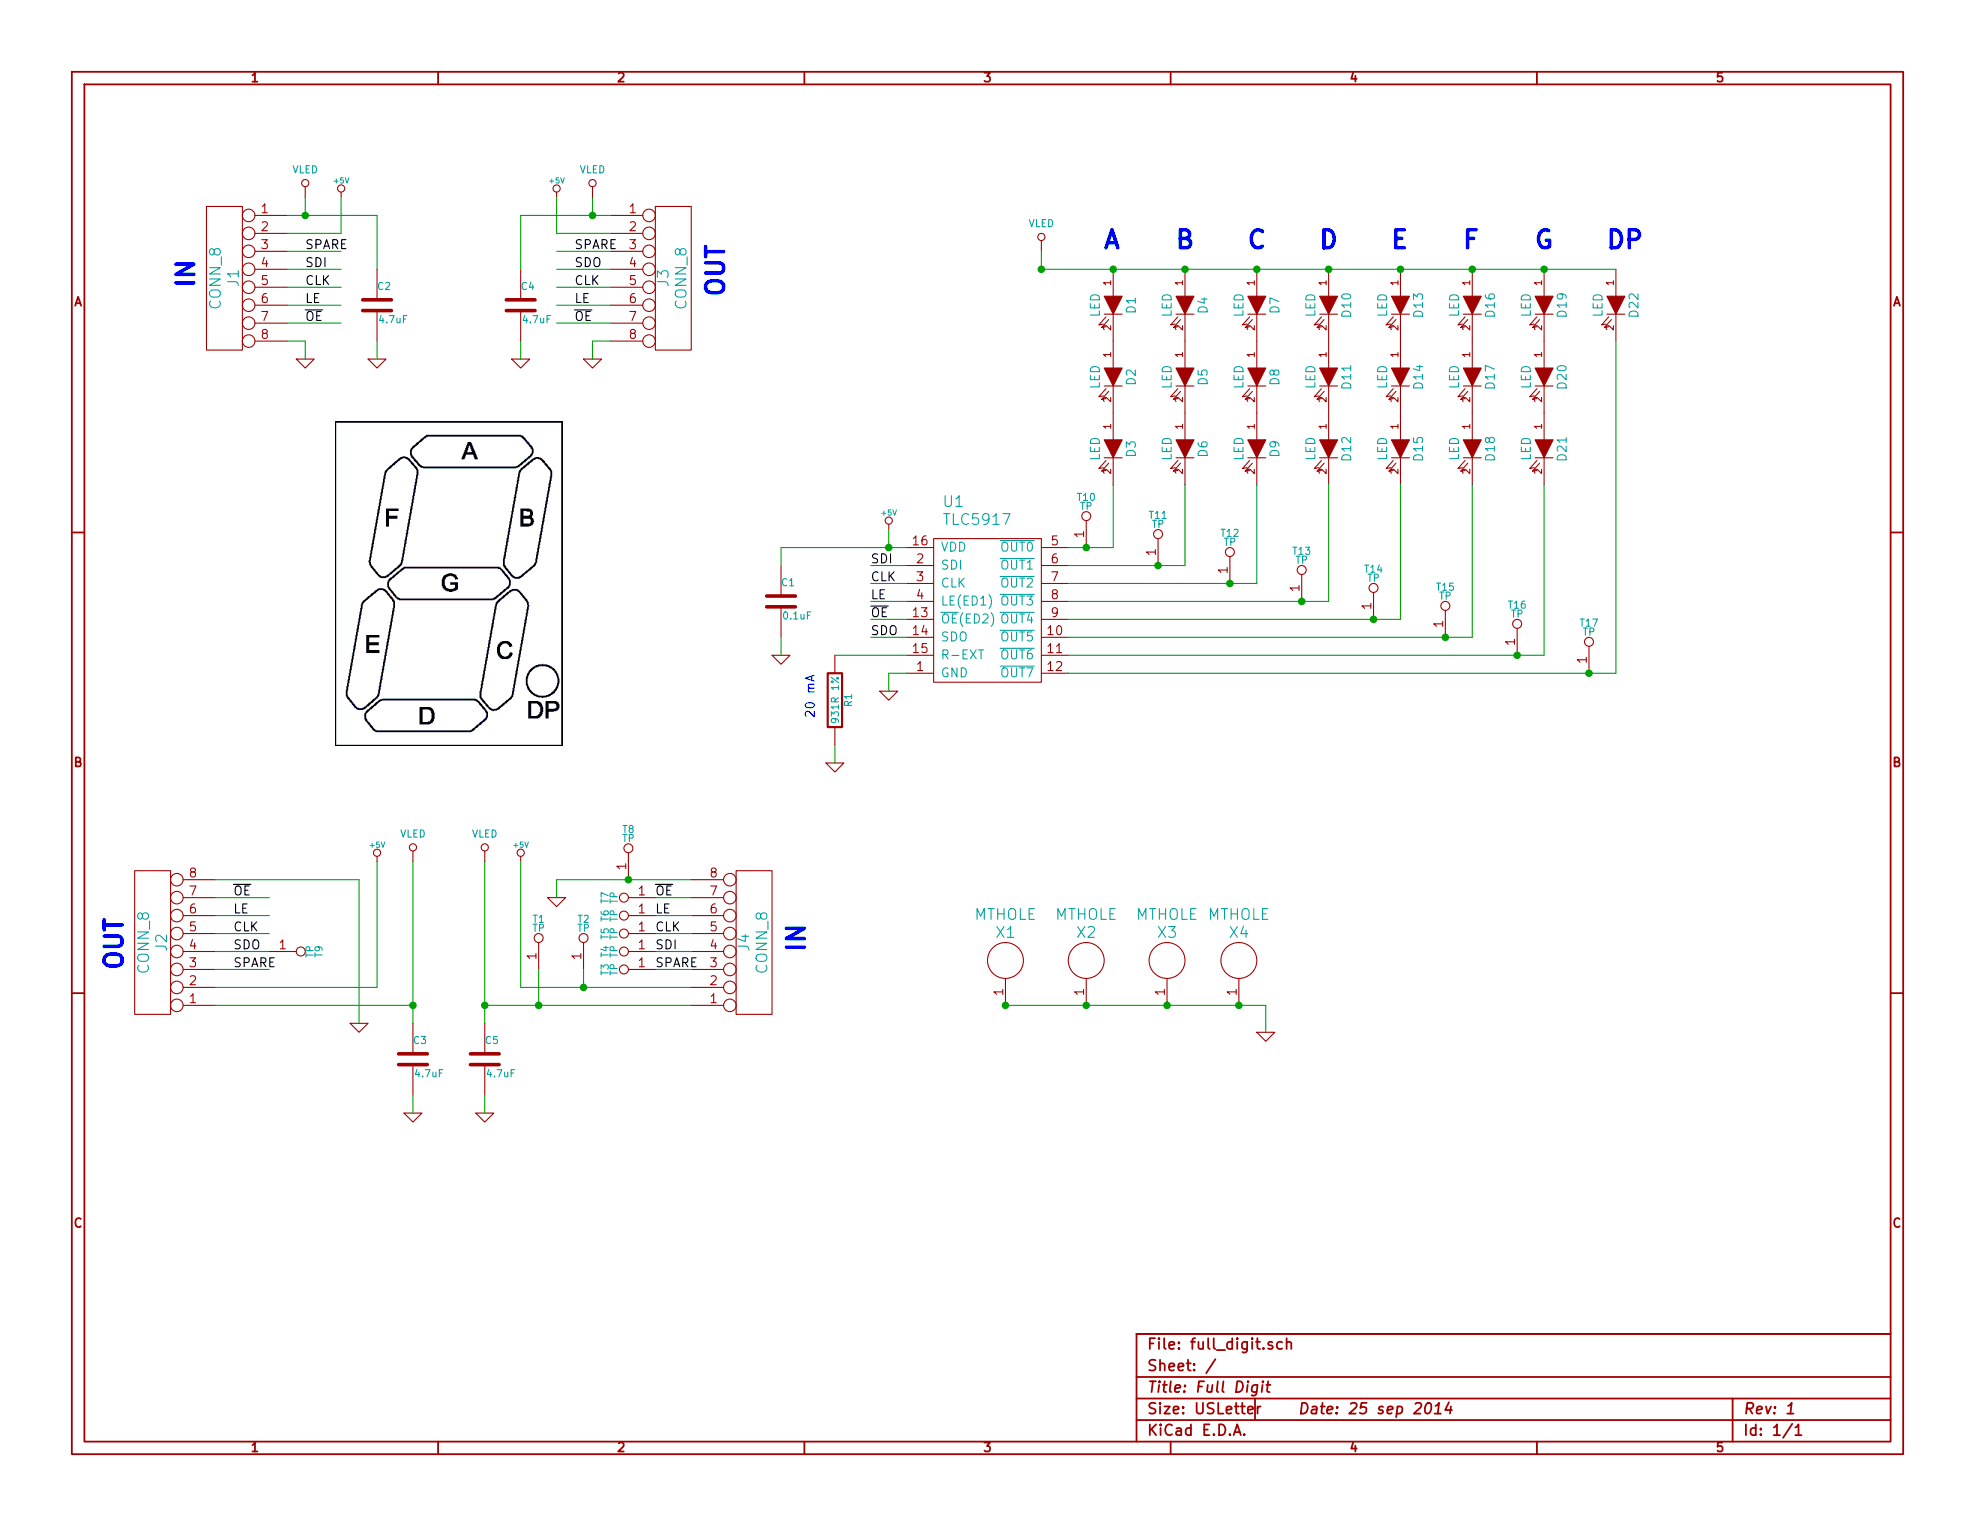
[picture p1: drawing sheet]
EESchema Schematic File Version 2
LIBS:Jason_Custom_Home
LIBS:power
LIBS:device
LIBS:transistors
LIBS:conn
LIBS:linear
LIBS:regul
LIBS:74xx
LIBS:cmos4000
LIBS:adc-dac
LIBS:memory
LIBS:xilinx
LIBS:special
LIBS:microcontrollers
LIBS:dsp
LIBS:microchip
LIBS:analog_switches
LIBS:motorola
LIBS:texas
LIBS:intel
LIBS:audio
LIBS:interface
LIBS:digital-audio
LIBS:philips
LIBS:display
LIBS:cypress
LIBS:siliconi
LIBS:opto
LIBS:atmel
LIBS:contrib
LIBS:valves
LIBS:full_digit-cache
EELAYER 27 0
EELAYER END
$Descr USLetter 11000 8500
encoding utf-8
Sheet 1 1
Title "Full Digit"
Date "25 sep 2014"
Rev "1"
Comp ""
Comment1 ""
Comment2 ""
Comment3 ""
Comment4 ""
$EndDescr
$Comp
L VLED #PWR5
U 1 1
P 5800 1400
F 0 "#PWR5" H 5800 1600 40  0001 C CNN
F 1 "VLED" H 5800 1550 40  0000 C CNN
F 2 "" H 5800 1400 60  0000 C CNN
F 3 "" H 5800 1400 60  0000 C CNN
	1    5800 1400
	1    0    0    -1  
$EndComp
$Comp
L TLC5917 U1
U 1 1
P 5500 3400
F 0 "U1" H 5250 4000 60  0000 L CNN
F 1 "TLC5917" H 5250 3900 60  0000 L CNN
F 2 "" H 5400 3700 60  0000 C CNN
F 3 "" H 5400 3700 60  0000 C CNN
	1    5500 3400
	1    0    0    -1  
$EndComp
$Comp
L LED D1
U 1 1
P 6200 1700
F 0 "D1" H 6200 1800 50  0000 C CNN
F 1 "LED" H 6200 1600 50  0000 C CNN
F 2 "~" H 6200 1700 60  0000 C CNN
F 3 "~" H 6200 1700 60  0000 C CNN
	1    6200 1700
	0    1    1    0   
$EndComp
$Comp
L LED D2
U 1 1
P 6200 2100
F 0 "D2" H 6200 2200 50  0000 C CNN
F 1 "LED" H 6200 2000 50  0000 C CNN
F 2 "~" H 6200 2100 60  0000 C CNN
F 3 "~" H 6200 2100 60  0000 C CNN
	1    6200 2100
	0    1    1    0   
$EndComp
$Comp
L LED D3
U 1 1
P 6200 2500
F 0 "D3" H 6200 2600 50  0000 C CNN
F 1 "LED" H 6200 2400 50  0000 C CNN
F 2 "~" H 6200 2500 60  0000 C CNN
F 3 "~" H 6200 2500 60  0000 C CNN
	1    6200 2500
	0    1    1    0   
$EndComp
$Comp
L LED D4
U 1 1
P 6600 1700
F 0 "D4" H 6600 1800 50  0000 C CNN
F 1 "LED" H 6600 1600 50  0000 C CNN
F 2 "~" H 6600 1700 60  0000 C CNN
F 3 "~" H 6600 1700 60  0000 C CNN
	1    6600 1700
	0    1    1    0   
$EndComp
$Comp
L LED D5
U 1 1
P 6600 2100
F 0 "D5" H 6600 2200 50  0000 C CNN
F 1 "LED" H 6600 2000 50  0000 C CNN
F 2 "~" H 6600 2100 60  0000 C CNN
F 3 "~" H 6600 2100 60  0000 C CNN
	1    6600 2100
	0    1    1    0   
$EndComp
$Comp
L LED D6
U 1 1
P 6600 2500
F 0 "D6" H 6600 2600 50  0000 C CNN
F 1 "LED" H 6600 2400 50  0000 C CNN
F 2 "~" H 6600 2500 60  0000 C CNN
F 3 "~" H 6600 2500 60  0000 C CNN
	1    6600 2500
	0    1    1    0   
$EndComp
$Comp
L LED D7
U 1 1
P 7000 1700
F 0 "D7" H 7000 1800 50  0000 C CNN
F 1 "LED" H 7000 1600 50  0000 C CNN
F 2 "~" H 7000 1700 60  0000 C CNN
F 3 "~" H 7000 1700 60  0000 C CNN
	1    7000 1700
	0    1    1    0   
$EndComp
$Comp
L LED D8
U 1 1
P 7000 2100
F 0 "D8" H 7000 2200 50  0000 C CNN
F 1 "LED" H 7000 2000 50  0000 C CNN
F 2 "~" H 7000 2100 60  0000 C CNN
F 3 "~" H 7000 2100 60  0000 C CNN
	1    7000 2100
	0    1    1    0   
$EndComp
$Comp
L LED D9
U 1 1
P 7000 2500
F 0 "D9" H 7000 2600 50  0000 C CNN
F 1 "LED" H 7000 2400 50  0000 C CNN
F 2 "~" H 7000 2500 60  0000 C CNN
F 3 "~" H 7000 2500 60  0000 C CNN
	1    7000 2500
	0    1    1    0   
$EndComp
$Comp
L LED D10
U 1 1
P 7400 1700
F 0 "D10" H 7400 1800 50  0000 C CNN
F 1 "LED" H 7400 1600 50  0000 C CNN
F 2 "~" H 7400 1700 60  0000 C CNN
F 3 "~" H 7400 1700 60  0000 C CNN
	1    7400 1700
	0    1    1    0   
$EndComp
$Comp
L LED D11
U 1 1
P 7400 2100
F 0 "D11" H 7400 2200 50  0000 C CNN
F 1 "LED" H 7400 2000 50  0000 C CNN
F 2 "~" H 7400 2100 60  0000 C CNN
F 3 "~" H 7400 2100 60  0000 C CNN
	1    7400 2100
	0    1    1    0   
$EndComp
$Comp
L LED D12
U 1 1
P 7400 2500
F 0 "D12" H 7400 2600 50  0000 C CNN
F 1 "LED" H 7400 2400 50  0000 C CNN
F 2 "~" H 7400 2500 60  0000 C CNN
F 3 "~" H 7400 2500 60  0000 C CNN
	1    7400 2500
	0    1    1    0   
$EndComp
$Comp
L LED D13
U 1 1
P 7800 1700
F 0 "D13" H 7800 1800 50  0000 C CNN
F 1 "LED" H 7800 1600 50  0000 C CNN
F 2 "~" H 7800 1700 60  0000 C CNN
F 3 "~" H 7800 1700 60  0000 C CNN
	1    7800 1700
	0    1    1    0   
$EndComp
$Comp
L LED D14
U 1 1
P 7800 2100
F 0 "D14" H 7800 2200 50  0000 C CNN
F 1 "LED" H 7800 2000 50  0000 C CNN
F 2 "~" H 7800 2100 60  0000 C CNN
F 3 "~" H 7800 2100 60  0000 C CNN
	1    7800 2100
	0    1    1    0   
$EndComp
$Comp
L LED D15
U 1 1
P 7800 2500
F 0 "D15" H 7800 2600 50  0000 C CNN
F 1 "LED" H 7800 2400 50  0000 C CNN
F 2 "~" H 7800 2500 60  0000 C CNN
F 3 "~" H 7800 2500 60  0000 C CNN
	1    7800 2500
	0    1    1    0   
$EndComp
$Comp
L LED D16
U 1 1
P 8200 1700
F 0 "D16" H 8200 1800 50  0000 C CNN
F 1 "LED" H 8200 1600 50  0000 C CNN
F 2 "~" H 8200 1700 60  0000 C CNN
F 3 "~" H 8200 1700 60  0000 C CNN
	1    8200 1700
	0    1    1    0   
$EndComp
$Comp
L LED D17
U 1 1
P 8200 2100
F 0 "D17" H 8200 2200 50  0000 C CNN
F 1 "LED" H 8200 2000 50  0000 C CNN
F 2 "~" H 8200 2100 60  0000 C CNN
F 3 "~" H 8200 2100 60  0000 C CNN
	1    8200 2100
	0    1    1    0   
$EndComp
$Comp
L LED D18
U 1 1
P 8200 2500
F 0 "D18" H 8200 2600 50  0000 C CNN
F 1 "LED" H 8200 2400 50  0000 C CNN
F 2 "~" H 8200 2500 60  0000 C CNN
F 3 "~" H 8200 2500 60  0000 C CNN
	1    8200 2500
	0    1    1    0   
$EndComp
$Comp
L LED D19
U 1 1
P 8600 1700
F 0 "D19" H 8600 1800 50  0000 C CNN
F 1 "LED" H 8600 1600 50  0000 C CNN
F 2 "~" H 8600 1700 60  0000 C CNN
F 3 "~" H 8600 1700 60  0000 C CNN
	1    8600 1700
	0    1    1    0   
$EndComp
$Comp
L LED D20
U 1 1
P 8600 2100
F 0 "D20" H 8600 2200 50  0000 C CNN
F 1 "LED" H 8600 2000 50  0000 C CNN
F 2 "~" H 8600 2100 60  0000 C CNN
F 3 "~" H 8600 2100 60  0000 C CNN
	1    8600 2100
	0    1    1    0   
$EndComp
$Comp
L LED D21
U 1 1
P 8600 2500
F 0 "D21" H 8600 2600 50  0000 C CNN
F 1 "LED" H 8600 2400 50  0000 C CNN
F 2 "~" H 8600 2500 60  0000 C CNN
F 3 "~" H 8600 2500 60  0000 C CNN
	1    8600 2500
	0    1    1    0   
$EndComp
$Comp
L LED D22
U 1 1
P 9000 1700
F 0 "D22" H 9000 1800 50  0000 C CNN
F 1 "LED" H 9000 1600 50  0000 C CNN
F 2 "~" H 9000 1700 60  0000 C CNN
F 3 "~" H 9000 1700 60  0000 C CNN
	1    9000 1700
	0    1    1    0   
$EndComp
EndData
$EndBitmap
Text Notes 6150 1400 0    100  ~ 20
A
Text Notes 6550 1400 0    100  ~ 20
B
Text Notes 6950 1400 0    100  ~ 20
C
Text Notes 7350 1400 0    100  ~ 20
D
Text Notes 7750 1400 0    100  ~ 20
E
Text Notes 8150 1400 0    100  ~ 20
F
Text Notes 8550 1400 0    100  ~ 20
G
Text Notes 8950 1400 0    100  ~ 20
DP
Wire Wire Line
	5800 1500 9000 1500
Connection ~ 8600 1500
Connection ~ 8200 1500
Connection ~ 7800 1500
Connection ~ 7400 1500
Connection ~ 7000 1500
Connection ~ 6600 1500
Connection ~ 6200 1500
Wire Wire Line
	5950 3050 6200 3050
Wire Wire Line
	6200 3050 6200 2700
Wire Wire Line
	5950 3150 6600 3150
Wire Wire Line
	6600 3150 6600 2700
Wire Wire Line
	5950 3250 7000 3250
Wire Wire Line
	7000 3250 7000 2700
Wire Wire Line
	5950 3350 7400 3350
Wire Wire Line
	7400 3350 7400 2700
Wire Wire Line
	5950 3450 7800 3450
Wire Wire Line
	7800 3450 7800 2700
Wire Wire Line
	5950 3550 8200 3550
Wire Wire Line
	8200 3550 8200 2700
Wire Wire Line
	5950 3650 8600 3650
Wire Wire Line
	8600 3650 8600 2700
Wire Wire Line
	5950 3750 9000 3750
Wire Wire Line
	9000 3750 9000 1900
$Comp
L GND #PWR01
U 1 1
P 4950 3850
F 0 "#PWR01" H 4950 3850 30  0001 C CNN
F 1 "GND" H 4950 3780 30  0001 C CNN
F 2 "" H 4950 3850 60  0000 C CNN
F 3 "" H 4950 3850 60  0000 C CNN
	1    4950 3850
	1    0    0    -1  
$EndComp
Wire Wire Line
	4950 3850 4950 3750
Wire Wire Line
	4950 3750 5050 3750
$Comp
L +5V #PWR02
U 1 1
P 4950 2950
F 0 "#PWR02" H 4950 3040 20  0001 C CNN
F 1 "+5V" H 4950 3040 30  0000 C CNN
F 2 "" H 4950 2950 60  0000 C CNN
F 3 "" H 4950 2950 60  0000 C CNN
	1    4950 2950
	1    0    0    -1  
$EndComp
Wire Wire Line
	4950 2950 4950 3050
Wire Wire Line
	4350 3050 5050 3050
$Comp
L R R1
U 1 1
P 4650 3900
F 0 "R1" V 4730 3900 40  0000 C CNN
F 1 "931R 1%" V 4657 3901 40  0000 C CNN
F 2 "~" V 4580 3900 30  0000 C CNN
F 3 "~" H 4650 3900 30  0000 C CNN
	1    4650 3900
	1    0    0    -1  
$EndComp
$Comp
L GND #PWR03
U 1 1
P 4650 4250
F 0 "#PWR03" H 4650 4250 30  0001 C CNN
F 1 "GND" H 4650 4180 30  0001 C CNN
F 2 "" H 4650 4250 60  0000 C CNN
F 3 "" H 4650 4250 60  0000 C CNN
	1    4650 4250
	1    0    0    -1  
$EndComp
Wire Wire Line
	4650 3650 5050 3650
$Comp
L CONN_8 J1
U 1 1
P 1250 1550
F 0 "J1" V 1200 1550 60  0000 C CNN
F 1 "CONN_8" V 1300 1550 60  0000 C CNN
F 2 "" H 1250 1550 60  0000 C CNN
F 3 "" H 1250 1550 60  0000 C CNN
	1    1250 1550
	-1   0    0    -1  
$EndComp
$Comp
L VLED #PWR1
U 1 1
P 1700 1100
F 0 "#PWR1" H 1700 1300 40  0001 C CNN
F 1 "VLED" H 1700 1250 40  0000 C CNN
F 2 "" H 1700 1100 60  0000 C CNN
F 3 "" H 1700 1100 60  0000 C CNN
	1    1700 1100
	1    0    0    -1  
$EndComp
$Comp
L +5V #PWR04
U 1 1
P 1900 1100
F 0 "#PWR04" H 1900 1190 20  0001 C CNN
F 1 "+5V" H 1900 1190 30  0000 C CNN
F 2 "" H 1900 1100 60  0000 C CNN
F 3 "" H 1900 1100 60  0000 C CNN
	1    1900 1100
	1    0    0    -1  
$EndComp
Wire Wire Line
	1600 1200 2100 1200
Wire Wire Line
	1700 1200 1700 1100
Wire Wire Line
	1600 1300 1900 1300
Wire Wire Line
	1900 1300 1900 1100
$Comp
L GND #PWR05
U 1 1
P 1700 2000
F 0 "#PWR05" H 1700 2000 30  0001 C CNN
F 1 "GND" H 1700 1930 30  0001 C CNN
F 2 "" H 1700 2000 60  0000 C CNN
F 3 "" H 1700 2000 60  0000 C CNN
	1    1700 2000
	1    0    0    -1  
$EndComp
Wire Wire Line
	1700 2000 1700 1900
Wire Wire Line
	1700 1900 1600 1900
Text Label 1700 1500 0    50   ~ 0
SDI
Text Label 1700 1700 0    50   ~ 0
LE
Text Label 1700 1800 0    50   ~ 0
~OE
Text Label 1700 1600 0    50   ~ 0
CLK
Wire Wire Line
	1600 1400 1900 1400
Wire Wire Line
	1600 1500 1900 1500
Wire Wire Line
	1600 1600 1900 1600
Wire Wire Line
	1600 1700 1900 1700
Wire Wire Line
	1600 1800 1900 1800
Text Label 4850 3150 0    50   ~ 0
SDI
Text Label 4850 3250 0    50   ~ 0
CLK
Text Label 4850 3350 0    50   ~ 0
LE
Text Label 4850 3450 0    50   ~ 0
~OE
Text Label 4850 3550 0    50   ~ 0
SDO
Wire Wire Line
	5050 3550 4850 3550
Wire Wire Line
	5050 3150 4850 3150
Wire Wire Line
	5050 3250 4850 3250
Wire Wire Line
	5050 3350 4850 3350
Wire Wire Line
	5050 3450 4850 3450
$Comp
L CONN_8 J4
U 1 1
P 4200 5250
F 0 "J4" V 4150 5250 60  0000 C CNN
F 1 "CONN_8" V 4250 5250 60  0000 C CNN
F 2 "" H 4200 5250 60  0000 C CNN
F 3 "" H 4200 5250 60  0000 C CNN
	1    4200 5250
	1    0    0    1   
$EndComp
$Comp
L CONN_8 J2
U 1 1
P 850 5250
F 0 "J2" V 800 5250 60  0000 C CNN
F 1 "CONN_8" V 900 5250 60  0000 C CNN
F 2 "" H 850 5250 60  0000 C CNN
F 3 "" H 850 5250 60  0000 C CNN
	1    850  5250
	-1   0    0    1   
$EndComp
$Comp
L CONN_8 J3
U 1 1
P 3750 1550
F 0 "J3" V 3700 1550 60  0000 C CNN
F 1 "CONN_8" V 3800 1550 60  0000 C CNN
F 2 "" H 3750 1550 60  0000 C CNN
F 3 "" H 3750 1550 60  0000 C CNN
	1    3750 1550
	1    0    0    -1  
$EndComp
$Comp
L VLED #PWR16
U 1 1
P 2700 4800
F 0 "#PWR16" H 2700 5000 40  0001 C CNN
F 1 "VLED" H 2700 4950 40  0000 C CNN
F 2 "" H 2700 4800 60  0000 C CNN
F 3 "" H 2700 4800 60  0000 C CNN
	1    2700 4800
	1    0    0    -1  
$EndComp
$Comp
L +5V #PWR06
U 1 1
P 2900 4800
F 0 "#PWR06" H 2900 4890 20  0001 C CNN
F 1 "+5V" H 2900 4890 30  0000 C CNN
F 2 "" H 2900 4800 60  0000 C CNN
F 3 "" H 2900 4800 60  0000 C CNN
	1    2900 4800
	1    0    0    -1  
$EndComp
$Comp
L GND #PWR07
U 1 1
P 3100 5000
F 0 "#PWR07" H 3100 5000 30  0001 C CNN
F 1 "GND" H 3100 4930 30  0001 C CNN
F 2 "" H 3100 5000 60  0000 C CNN
F 3 "" H 3100 5000 60  0000 C CNN
	1    3100 5000
	1    0    0    -1  
$EndComp
Text Label 3650 5000 0    50   ~ 0
~OE
Text Label 3650 5100 0    50   ~ 0
LE
Text Label 3650 5200 0    50   ~ 0
CLK
Text Label 3650 5300 0    50   ~ 0
SDI
Wire Wire Line
	3850 5000 3650 5000
Wire Wire Line
	3850 5100 3650 5100
Wire Wire Line
	3850 5200 3650 5200
Wire Wire Line
	3850 5300 3650 5300
Wire Wire Line
	3850 5400 3650 5400
Wire Wire Line
	3100 4900 3850 4900
Wire Wire Line
	2900 5500 3850 5500
Wire Wire Line
	2700 5600 3850 5600
Text Notes 1100 1600 1    100  ~ 20
IN
Text Notes 4500 5300 1    100  ~ 20
IN
Text Notes 4050 1650 1    100  ~ 20
OUT
Text Notes 700  5400 1    100  ~ 20
OUT
$Comp
L +5V #PWR08
U 1 1
P 3100 1100
F 0 "#PWR08" H 3100 1190 20  0001 C CNN
F 1 "+5V" H 3100 1190 30  0000 C CNN
F 2 "" H 3100 1100 60  0000 C CNN
F 3 "" H 3100 1100 60  0000 C CNN
	1    3100 1100
	1    0    0    -1  
$EndComp
$Comp
L GND #PWR09
U 1 1
P 3300 2000
F 0 "#PWR09" H 3300 2000 30  0001 C CNN
F 1 "GND" H 3300 1930 30  0001 C CNN
F 2 "" H 3300 2000 60  0000 C CNN
F 3 "" H 3300 2000 60  0000 C CNN
	1    3300 2000
	1    0    0    -1  
$EndComp
Wire Wire Line
	3300 2000 3300 1900
Wire Wire Line
	3300 1900 3400 1900
Wire Wire Line
	2900 1200 3400 1200
Wire Wire Line
	3300 1100 3300 1200
$Comp
L VLED #PWR4
U 1 1
P 3300 1100
F 0 "#PWR4" H 3300 1300 40  0001 C CNN
F 1 "VLED" H 3300 1250 40  0000 C CNN
F 2 "" H 3300 1100 60  0000 C CNN
F 3 "" H 3300 1100 60  0000 C CNN
	1    3300 1100
	1    0    0    -1  
$EndComp
Wire Wire Line
	4650 4250 4650 4150
Wire Wire Line
	3400 1300 3100 1300
Wire Wire Line
	3100 1300 3100 1100
Text Label 3200 1600 0    50   ~ 0
CLK
Text Label 3200 1700 0    50   ~ 0
LE
Text Label 3200 1800 0    50   ~ 0
~OE
Wire Wire Line
	3400 1600 3100 1600
Wire Wire Line
	3400 1700 3100 1700
Wire Wire Line
	3400 1800 3100 1800
Text Label 1700 1400 0    50   ~ 0
SPARE
Text Label 3650 5400 0    50   ~ 0
SPARE
Text Label 3200 1400 0    50   ~ 0
SPARE
Wire Wire Line
	3400 1400 3100 1400
Wire Wire Line
	3400 1500 3100 1500
Text Label 3200 1500 0    50   ~ 0
SDO
$Comp
L GND #PWR010
U 1 1
P 2000 5700
F 0 "#PWR010" H 2000 5700 30  0001 C CNN
F 1 "GND" H 2000 5630 30  0001 C CNN
F 2 "" H 2000 5700 60  0000 C CNN
F 3 "" H 2000 5700 60  0000 C CNN
	1    2000 5700
	1    0    0    -1  
$EndComp
$Comp
L VLED #PWR15
U 1 1
P 2300 4800
F 0 "#PWR15" H 2300 5000 40  0001 C CNN
F 1 "VLED" H 2300 4950 40  0000 C CNN
F 2 "" H 2300 4800 60  0000 C CNN
F 3 "" H 2300 4800 60  0000 C CNN
	1    2300 4800
	1    0    0    -1  
$EndComp
$Comp
L +5V #PWR011
U 1 1
P 2100 4800
F 0 "#PWR011" H 2100 4890 20  0001 C CNN
F 1 "+5V" H 2100 4890 30  0000 C CNN
F 2 "" H 2100 4800 60  0000 C CNN
F 3 "" H 2100 4800 60  0000 C CNN
	1    2100 4800
	1    0    0    -1  
$EndComp
Text Label 1300 5000 0    50   ~ 0
~OE
Text Label 1300 5100 0    50   ~ 0
LE
Text Label 1300 5200 0    50   ~ 0
CLK
Text Label 1300 5300 0    50   ~ 0
SDO
Text Label 1300 5400 0    50   ~ 0
SPARE
Wire Wire Line
	1200 4900 2000 4900
Wire Wire Line
	2000 4900 2000 5700
Wire Wire Line
	1200 5000 1500 5000
Wire Wire Line
	1200 5100 1500 5100
Wire Wire Line
	1200 5200 1500 5200
Wire Wire Line
	1200 5300 1500 5300
Wire Wire Line
	1200 5400 1500 5400
Wire Wire Line
	1200 5500 2100 5500
Wire Wire Line
	2100 5500 2100 4800
Wire Wire Line
	1200 5600 2300 5600
Wire Wire Line
	2300 4800 2300 5700
Wire Wire Line
	2900 5500 2900 4800
Wire Wire Line
	2700 4800 2700 5700
Text Notes 4550 4000 1    50   ~ 0
20 mA
$Comp
L C C1
U 1 1
P 4350 3350
F 0 "C1" H 4350 3450 40  0000 L CNN
F 1 "0.1uF" H 4356 3265 40  0000 L CNN
F 2 "~" H 4388 3200 30  0000 C CNN
F 3 "~" H 4350 3350 60  0000 C CNN
	1    4350 3350
	1    0    0    -1  
$EndComp
$Comp
L GND #PWR012
U 1 1
P 4350 3650
F 0 "#PWR012" H 4350 3650 30  0001 C CNN
F 1 "GND" H 4350 3580 30  0001 C CNN
F 2 "~" H 4350 3650 60  0000 C CNN
F 3 "~" H 4350 3650 60  0000 C CNN
	1    4350 3650
	1    0    0    -1  
$EndComp
Wire Wire Line
	4350 3650 4350 3550
Wire Wire Line
	4350 3150 4350 3050
Connection ~ 4950 3050
$Comp
L C C5
U 1 1
P 2700 5900
F 0 "C5" H 2700 6000 40  0000 L CNN
F 1 "4.7uF" H 2706 5815 40  0000 L CNN
F 2 "~" H 2738 5750 30  0000 C CNN
F 3 "~" H 2700 5900 60  0000 C CNN
	1    2700 5900
	1    0    0    -1  
$EndComp
$Comp
L GND #PWR013
U 1 1
P 2700 6200
F 0 "#PWR013" H 2700 6200 30  0001 C CNN
F 1 "GND" H 2700 6130 30  0001 C CNN
F 2 "~" H 2700 6200 60  0000 C CNN
F 3 "~" H 2700 6200 60  0000 C CNN
	1    2700 6200
	1    0    0    -1  
$EndComp
Wire Wire Line
	2700 6200 2700 6100
Connection ~ 5800 1500
$Comp
L C C4
U 1 1
P 2900 1700
F 0 "C4" H 2900 1800 40  0000 L CNN
F 1 "4.7uF" H 2906 1615 40  0000 L CNN
F 2 "~" H 2938 1550 30  0000 C CNN
F 3 "~" H 2900 1700 60  0000 C CNN
	1    2900 1700
	1    0    0    -1  
$EndComp
$Comp
L C C3
U 1 1
P 2300 5900
F 0 "C3" H 2300 6000 40  0000 L CNN
F 1 "4.7uF" H 2306 5815 40  0000 L CNN
F 2 "~" H 2338 5750 30  0000 C CNN
F 3 "~" H 2300 5900 60  0000 C CNN
	1    2300 5900
	1    0    0    -1  
$EndComp
$Comp
L C C2
U 1 1
P 2100 1700
F 0 "C2" H 2100 1800 40  0000 L CNN
F 1 "4.7uF" H 2106 1615 40  0000 L CNN
F 2 "~" H 2138 1550 30  0000 C CNN
F 3 "~" H 2100 1700 60  0000 C CNN
	1    2100 1700
	1    0    0    -1  
$EndComp
$Comp
L GND #PWR014
U 1 1
P 2900 2000
F 0 "#PWR014" H 2900 2000 30  0001 C CNN
F 1 "GND" H 2900 1930 30  0001 C CNN
F 2 "~" H 2900 2000 60  0000 C CNN
F 3 "~" H 2900 2000 60  0000 C CNN
	1    2900 2000
	1    0    0    -1  
$EndComp
Wire Wire Line
	2900 2000 2900 1900
$Comp
L GND #PWR015
U 1 1
P 2300 6200
F 0 "#PWR015" H 2300 6200 30  0001 C CNN
F 1 "GND" H 2300 6130 30  0001 C CNN
F 2 "~" H 2300 6200 60  0000 C CNN
F 3 "~" H 2300 6200 60  0000 C CNN
	1    2300 6200
	1    0    0    -1  
$EndComp
Wire Wire Line
	2300 6200 2300 6100
$Comp
L GND #PWR016
U 1 1
P 2100 2000
F 0 "#PWR016" H 2100 2000 30  0001 C CNN
F 1 "GND" H 2100 1930 30  0001 C CNN
F 2 "~" H 2100 2000 60  0000 C CNN
F 3 "~" H 2100 2000 60  0000 C CNN
	1    2100 2000
	1    0    0    -1  
$EndComp
Wire Wire Line
	2100 2000 2100 1900
Wire Wire Line
	2900 1500 2900 1200
Connection ~ 3300 1200
Wire Wire Line
	2100 1200 2100 1500
Connection ~ 1700 1200
Connection ~ 2700 5600
Connection ~ 2300 5600
Wire Wire Line
	5800 1500 5800 1400
$Comp
L MTHOLE X1
U 1 1
P 5600 5350
F 0 "X1" H 5600 5500 60  0000 C CNN
F 1 "MTHOLE" H 5600 5600 60  0000 C CNN
F 2 "" H 5600 5350 60  0000 C CNN
F 3 "" H 5600 5350 60  0000 C CNN
	1    5600 5350
	1    0    0    -1  
$EndComp
$Comp
L MTHOLE X2
U 1 1
P 6050 5350
F 0 "X2" H 6050 5500 60  0000 C CNN
F 1 "MTHOLE" H 6050 5600 60  0000 C CNN
F 2 "" H 6050 5350 60  0000 C CNN
F 3 "" H 6050 5350 60  0000 C CNN
	1    6050 5350
	1    0    0    -1  
$EndComp
$Comp
L MTHOLE X3
U 1 1
P 6500 5350
F 0 "X3" H 6500 5500 60  0000 C CNN
F 1 "MTHOLE" H 6500 5600 60  0000 C CNN
F 2 "" H 6500 5350 60  0000 C CNN
F 3 "" H 6500 5350 60  0000 C CNN
	1    6500 5350
	1    0    0    -1  
$EndComp
$Comp
L MTHOLE X4
U 1 1
P 6900 5350
F 0 "X4" H 6900 5500 60  0000 C CNN
F 1 "MTHOLE" H 6900 5600 60  0000 C CNN
F 2 "" H 6900 5350 60  0000 C CNN
F 3 "" H 6900 5350 60  0000 C CNN
	1    6900 5350
	1    0    0    -1  
$EndComp
$Comp
L GND #PWR017
U 1 1
P 7050 5750
F 0 "#PWR017" H 7050 5750 30  0001 C CNN
F 1 "GND" H 7050 5680 30  0001 C CNN
F 2 "~" H 7050 5750 60  0000 C CNN
F 3 "~" H 7050 5750 60  0000 C CNN
	1    7050 5750
	1    0    0    -1  
$EndComp
Wire Wire Line
	7050 5600 7050 5750
Wire Wire Line
	5600 5600 7050 5600
Connection ~ 6900 5600
Connection ~ 6500 5600
Connection ~ 6050 5600
$Comp
L TP T1
U 1 1
P 3000 5250
F 0 "T1" H 3000 5375 40  0000 C CNN
F 1 "TP" H 3000 5325 40  0000 C CNN
F 2 "" H 3000 5275 60  0000 C CNN
F 3 "" H 3000 5275 60  0000 C CNN
	1    3000 5250
	1    0    0    -1  
$EndComp
$Comp
L TP T2
U 1 1
P 3250 5250
F 0 "T2" H 3250 5375 40  0000 C CNN
F 1 "TP" H 3250 5325 40  0000 C CNN
F 2 "" H 3250 5275 60  0000 C CNN
F 3 "" H 3250 5275 60  0000 C CNN
	1    3250 5250
	1    0    0    -1  
$EndComp
Wire Wire Line
	3000 5400 3000 5600
Connection ~ 3000 5600
Wire Wire Line
	3250 5400 3250 5500
Connection ~ 3250 5500
$Comp
L TP T3
U 1 1
P 3500 5400
F 0 "T3" H 3500 5525 40  0000 C CNN
F 1 "TP" H 3500 5475 40  0000 C CNN
F 2 "" H 3500 5425 60  0000 C CNN
F 3 "" H 3500 5425 60  0000 C CNN
	1    3500 5400
	0    -1   -1   0   
$EndComp
$Comp
L TP T4
U 1 1
P 3500 5300
F 0 "T4" H 3500 5425 40  0000 C CNN
F 1 "TP" H 3500 5375 40  0000 C CNN
F 2 "" H 3500 5325 60  0000 C CNN
F 3 "" H 3500 5325 60  0000 C CNN
	1    3500 5300
	0    -1   -1   0   
$EndComp
$Comp
L TP T5
U 1 1
P 3500 5200
F 0 "T5" H 3500 5325 40  0000 C CNN
F 1 "TP" H 3500 5275 40  0000 C CNN
F 2 "" H 3500 5225 60  0000 C CNN
F 3 "" H 3500 5225 60  0000 C CNN
	1    3500 5200
	0    -1   -1   0   
$EndComp
$Comp
L TP T6
U 1 1
P 3500 5100
F 0 "T6" H 3500 5225 40  0000 C CNN
F 1 "TP" H 3500 5175 40  0000 C CNN
F 2 "" H 3500 5125 60  0000 C CNN
F 3 "" H 3500 5125 60  0000 C CNN
	1    3500 5100
	0    -1   -1   0   
$EndComp
$Comp
L TP T7
U 1 1
P 3500 5000
F 0 "T7" H 3500 5125 40  0000 C CNN
F 1 "TP" H 3500 5075 40  0000 C CNN
F 2 "" H 3500 5025 60  0000 C CNN
F 3 "" H 3500 5025 60  0000 C CNN
	1    3500 5000
	0    -1   -1   0   
$EndComp
$Comp
L TP T8
U 1 1
P 3500 4750
F 0 "T8" H 3500 4875 40  0000 C CNN
F 1 "TP" H 3500 4825 40  0000 C CNN
F 2 "" H 3500 4775 60  0000 C CNN
F 3 "" H 3500 4775 60  0000 C CNN
	1    3500 4750
	1    0    0    -1  
$EndComp
$Comp
L TP T9
U 1 1
P 1650 5300
F 0 "T9" H 1650 5425 40  0000 C CNN
F 1 "TP" H 1650 5375 40  0000 C CNN
F 2 "" H 1650 5325 60  0000 C CNN
F 3 "" H 1650 5325 60  0000 C CNN
	1    1650 5300
	0    1    1    0   
$EndComp
$Comp
L TP T10
U 1 1
P 6050 2900
F 0 "T10" H 6050 3025 40  0000 C CNN
F 1 "TP" H 6050 2975 40  0000 C CNN
F 2 "" H 6050 2925 60  0000 C CNN
F 3 "" H 6050 2925 60  0000 C CNN
	1    6050 2900
	1    0    0    -1  
$EndComp
$Comp
L TP T11
U 1 1
P 6450 3000
F 0 "T11" H 6450 3125 40  0000 C CNN
F 1 "TP" H 6450 3075 40  0000 C CNN
F 2 "" H 6450 3025 60  0000 C CNN
F 3 "" H 6450 3025 60  0000 C CNN
	1    6450 3000
	1    0    0    -1  
$EndComp
$Comp
L TP T12
U 1 1
P 6850 3100
F 0 "T12" H 6850 3225 40  0000 C CNN
F 1 "TP" H 6850 3175 40  0000 C CNN
F 2 "" H 6850 3125 60  0000 C CNN
F 3 "" H 6850 3125 60  0000 C CNN
	1    6850 3100
	1    0    0    -1  
$EndComp
$Comp
L TP T13
U 1 1
P 7250 3200
F 0 "T13" H 7250 3325 40  0000 C CNN
F 1 "TP" H 7250 3275 40  0000 C CNN
F 2 "" H 7250 3225 60  0000 C CNN
F 3 "" H 7250 3225 60  0000 C CNN
	1    7250 3200
	1    0    0    -1  
$EndComp
$Comp
L TP T14
U 1 1
P 7650 3300
F 0 "T14" H 7650 3425 40  0000 C CNN
F 1 "TP" H 7650 3375 40  0000 C CNN
F 2 "" H 7650 3325 60  0000 C CNN
F 3 "" H 7650 3325 60  0000 C CNN
	1    7650 3300
	1    0    0    -1  
$EndComp
$Comp
L TP T15
U 1 1
P 8050 3400
F 0 "T15" H 8050 3525 40  0000 C CNN
F 1 "TP" H 8050 3475 40  0000 C CNN
F 2 "" H 8050 3425 60  0000 C CNN
F 3 "" H 8050 3425 60  0000 C CNN
	1    8050 3400
	1    0    0    -1  
$EndComp
$Comp
L TP T16
U 1 1
P 8450 3500
F 0 "T16" H 8450 3625 40  0000 C CNN
F 1 "TP" H 8450 3575 40  0000 C CNN
F 2 "" H 8450 3525 60  0000 C CNN
F 3 "" H 8450 3525 60  0000 C CNN
	1    8450 3500
	1    0    0    -1  
$EndComp
$Comp
L TP T17
U 1 1
P 8850 3600
F 0 "T17" H 8850 3725 40  0000 C CNN
F 1 "TP" H 8850 3675 40  0000 C CNN
F 2 "" H 8850 3625 60  0000 C CNN
F 3 "" H 8850 3625 60  0000 C CNN
	1    8850 3600
	1    0    0    -1  
$EndComp
Connection ~ 3500 4900
Wire Wire Line
	3100 5000 3100 4900
Connection ~ 6050 3050
Connection ~ 6450 3150
Connection ~ 6850 3250
Connection ~ 7250 3350
Connection ~ 7650 3450
Connection ~ 8050 3550
Connection ~ 8450 3650
Connection ~ 8850 3750
Connection ~ 5600 5600
$EndSCHEMATC
